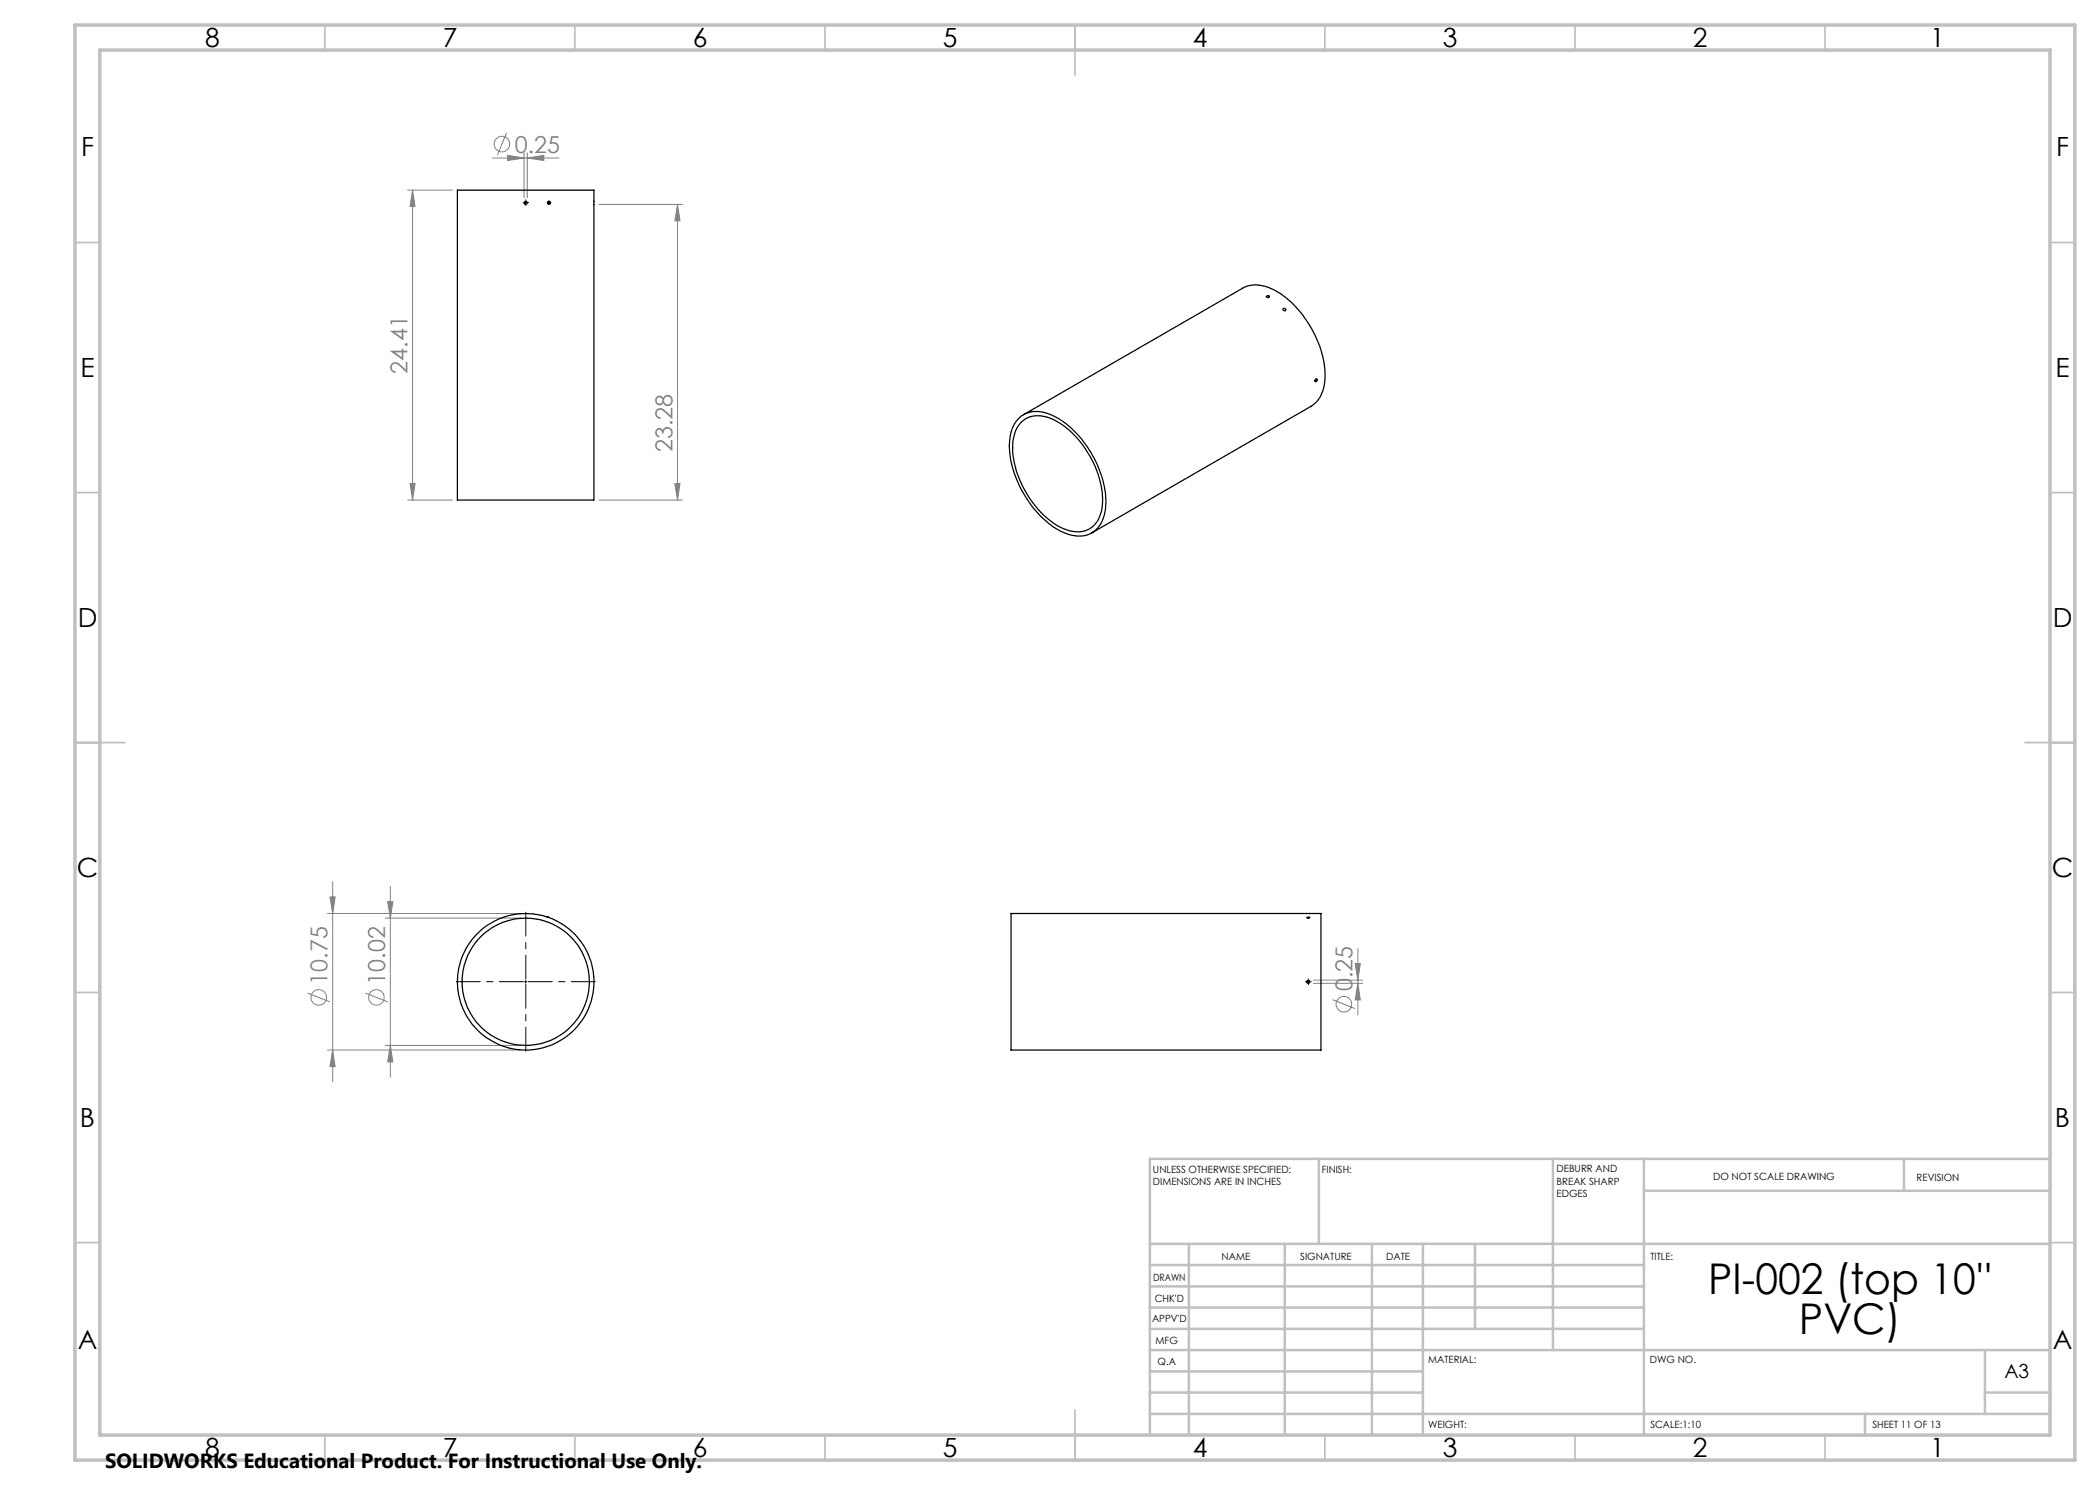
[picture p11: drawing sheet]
<svg xmlns="http://www.w3.org/2000/svg" width="420mm" height="297mm" viewBox="0 0 420 297" stroke-linecap="round" stroke-linejoin="round" font-family="sans-serif">
<g fill="none" stroke="#808080" stroke-width=".2">
<path d="M81.5 38h9M82.5 38l.5 3.3h-1zM82.5 38v62M98.5 31.6h13.3M101.3 26.6l-1.8 4.4M101.5 31.1l3.3 .5-3.3 .5zM104.8 30.6v8.9M105.4 31.6l3.4-.5v1zM105.4 30.6v8.9M119.8 40.9h16.7M135.5 40.9l.5 3.3h-1zM135.5 40.9v59.1"/>
<path d="M82 96.7h1l-.5 3.3zM135 96.7h1l-.5 3.3zM81.5 100h9M119.8 100h16.7M66 179.4h1l-.5 3.3zM66.5 176.4v40M78.1 177.3v38.1M61.5 198.6l4.5 1.8M65.5 182.7h38.6M73.1 198.6l4.4 1.8M77 183.6h27.1M77.5 180.3h1.1l-.5 3.3z"/>
<path d="M262.7 196h9.9M262.7 196.7h9.9M266.6 200l4.4 1.7M271 192.7h1.1l-.5 3.3zM271.6 196.7l.5 3.3h-1.1zM271.6 189.7v13.3M65.5 210h38.6M66.5 210l.5 3.3h-1zM77 209.1h27.1M78.1 209.1l.5 3.3h-1.1z"/>
<circle cx="100.4" cy="28.8" r="1.54"/>
<circle cx="63.7" cy="199.5" r="1.55"/>
<circle cx="75.3" cy="199.5" r="1.55"/>
<circle cx="268.8" cy="200.8" r="1.56"/>
</g>
<path d="M104.7 40.5h-.1M105.2 40h.1M105.2 41v.1M105.7 40.5h.1M261.2 196.3h-.1M261.7 195.8h.1M261.7 196.8v.1M262.2 196.3h.1" fill="none" stroke="#000" stroke-width=".2" stroke-dasharray="15.2 1.3 1.3 1.3"/>
<path d="M104.7 196.3h-13.4M105.2 195.8v-13.4M105.2 196.8v13.4M105.7 196.3h13.4" fill="none" stroke="#000" stroke-width=".2" stroke-dasharray="15.2 1.3 1.3 1.3" stroke-dashoffset="10.4"/>
<path d="M104.9 40.6h.5M105.1 40.3v.5M104.9 196.4h.5M105.1 196.1v.5M261.4 196.4h.5M261.7 196.1v.5" fill="none" stroke="#000" stroke-width=".2"/>
<g fill="none" stroke="#c0c0c0" stroke-width=".35">
<path d="M65 5v5M115 5v5M165 5v5M215 5v10M265 5v5M315 5v5M365 5v5M15 48.5h5M410 48.5h5M15 98.5h5M410 98.5h5M15 148.5h10"/>
<path d="M405 148.5h10M15 198.5h5M410 198.5h5M15 248.5h5M410 248.5h5M65 287v5M115 287v5M165 287v5M215 282v10M265 287v5M315 287v5M365 287v5"/>
</g>
<g fill="none" stroke="#c0c0c0" stroke-width=".5">
<path d="M263.8 231.8v17M310.6 231.8v38.2M328.8 231.8v55.2M328.8 238.2h81.2M380.8 231.8v6.4M410 231.8h-180v55.2M230 248.8h180M230 257.3h98.8M230 253h98.8M237.8 248.8v38.2M257 248.8v38.2M274.4 248.8v38.2"/>
<path d="M284.6 248.8v38.2M295 248.8v17M230 265.8h98.8M230 261.5h98.8M230 278.5h54.6M230 274.3h54.6M230 270h180M397 278.5h13M397 270v12.8M230 282.8h180M373 282.8v4.2"/>
</g>
<path d="M15 5h400v287h-400zM20 10h390v277h-390z" fill="none" stroke="#c0c0c0" stroke-width=".7"/>
<g fill="#808080">
<path d="M101.5 31.1l3.3 .5-3.3 .5zM105.4 31.6l3.4-.5v1z"/>
<path d="M135 96.7h1l-.5 3.3zM135.5 40.9l.5 3.3h-1z"/>
<path d="M66 179.4h1l-.5 3.3zM66.5 210l.5 3.3h-1zM77.5 180.3h1.1l-.5 3.3zM78.1 209.1l.5 3.3h-1.1zM271 192.7h1.1l-.5 3.3zM271.6 196.7l.5 3.3h-1.1zM82.5 38l.5 3.3h-1zM82 96.7h1l-.5 3.3z"/>
</g>
<g fill="none" stroke="#000" stroke-width=".25">
<path d="M91.5 38h27.3v62h-27.3zM109.6 40.3l.2 .2-.2 .3M253.3 59.3v-.1a.26 .26 0 0 1 .4-.1 .26 .26 0 0 1 .1 .4 .31 .31 0 0 1-.3 0 .31 .31 0 0 1-.2-.2zM256.6 61.8a.28 .28 0 0 1 .5-.1 .28 .28 0 0 1-.2 .5l-.3-.2zM263.1 75.9a.23 .23 0 0 1 .4 0 .23 .23 0 0 1-.2 .3 .2 .2 0 0 1-.3 0 .2 .2 0 0 1 .1-.3zM203.9 83.5a5.8 5.8 0 0 1 6.6-.4 20.5 20.5 0 0 1 9.9 12.4 12.3 12.3 0 0 1-.2 9.2 5.2 5.2 0 0 1-6.7 2.1 18.3 18.3 0 0 1-9.3-9 16.3 16.3 0 0 1-1.9-11.7l.5-1.3zM204 84.7a5.4 5.4 0 0 1 6.7-.8 19.8 19.8 0 0 1 9.8 14.6 7.5 7.5 0 0 1-2.2 7 5.8 5.8 0 0 1-6.2 0 19.7 19.7 0 0 1-9.6-16.5 7.4 7.4 0 0 1 1.5-4.3zM204.7 82.9l43.8-25.3a6.7 6.7 0 0 1 6.9 .7 21.1 21.1 0 0 1 9.6 17.3 6.6 6.6 0 0 1-2.8 5.7l-43.8 25.3M109.5 183.4h.1M202.2 182.7h62v27.3h-62zM261.4 183.5l.4-.1 .2 .1-.3 .2z"/>
<circle cx="105.1" cy="40.6" r=".31"/>
<circle cx="109.8" cy="40.6" r=".31"/>
<circle cx="105.1" cy="196.4" r="13.6"/>
<circle cx="105.1" cy="196.4" r="12.7"/>
<circle cx="261.7" cy="196.3" r=".32"/>
</g>
<g font-size="8.5">
<text x="341.6" y="258.8">PI-002 (top 10''</text>
<text x="359.8" y="266.9">PVC)</text>
</g>
<g font-size="5.3">
<text x="41" y="9.5">8</text>
<text x="88.5" y="9.5">7</text>
<text x="138.5" y="9.5">6</text>
<text x="188.5" y="9.5">5</text>
<text x="238.5" y="9.5">4</text>
<text x="288.5" y="9.5">3</text>
<text x="338.5" y="9.5">2</text>
<text x="386" y="9.5">1</text>
<text x="16.2" y="31.3">F</text>
<text x="411.2" y="31.3">F</text>
<text x="16.1" y="75.5">E</text>
<text x="411.1" y="75.5">E</text>
<text x="15.5" y="125.5">D</text>
<text x="410.5" y="125.5">D</text>
<text x="15.4" y="175.5">C</text>
<text x="410.4" y="175.5">C</text>
<text x="16" y="225.5">B</text>
<text x="411" y="225.5">B</text>
<text x="15.5" y="269.8">A</text>
<text x="410.5" y="269.8">A</text>
<text x="41" y="291.5">8</text>
<text x="88.5" y="291.5">7</text>
<text x="138.5" y="291.5">6</text>
<text x="188.5" y="291.5">5</text>
<text x="238.5" y="291.5">4</text>
<text x="288.5" y="291.5">3</text>
<text x="338.5" y="291.5">2</text>
<text x="386" y="291.5">1</text>
</g>
<g font-size="4.7" fill="#808080">
<text x="103" y="30.5">0.25</text>
<text x="81.5" y="74.7" transform="rotate(-90 81.5 74.7)">24.41</text>
<text x="134.5" y="90.4" transform="rotate(-90 134.5 90.4)">23.28</text>
<text x="65.5" y="196.9" transform="rotate(-90 65.5 196.9)">10.75</text>
<text x="77" y="196.9" transform="rotate(-90 77 196.9)">10.02</text>
<text x="270.5" y="198.3" transform="rotate(-90 270.5 198.3)">0.25</text>
</g>
<text font-size="4.1" x="21" y="293.7">SOLIDWORKS Educational Product. For Instructional Use Only.</text>
<text font-size="3.9" x="400.9" y="275.5">A3</text>
<g font-size="2">
<text x="230.6" y="234.6">UNLESS OTHERWISE SPECIFIED:</text>
<text x="230.6" y="237.1">DIMENSIONS ARE IN INCHES</text>
<text x="264.4" y="234.6">FINISH:</text>
<text x="311.3" y="234.5">DEBURR AND</text>
<text x="311.3" y="237">BREAK SHARP</text>
<text x="311.3" y="239.5">EDGES</text>
<text x="342.6" y="236">DO NOT SCALE DRAWING</text>
<text x="383.3" y="236.2">REVISION</text>
<text x="244.3" y="252">NAME</text>
<text x="260" y="251.9">SIGNATURE</text>
<text x="277.2" y="251.9">DATE</text>
<text x="330.1" y="251.9">TITLE:</text>
<text x="230.6" y="256.1">DRAWN</text>
<text x="230.9" y="260.3">CHK'D</text>
<text x="230.4" y="264.4">APPV'D</text>
<text x="231.1" y="268.8">MFG</text>
<text x="231.5" y="273">Q.A</text>
<text x="285.6" y="272.5">MATERIAL:</text>
<text x="330" y="272.5">DWG NO.</text>
<text x="285.6" y="285.5">WEIGHT:</text>
<text x="330.1" y="285.6">SCALE:1:10</text>
<text x="374.5" y="285.6">SHEET 11 OF 13</text>
</g>
</svg>
